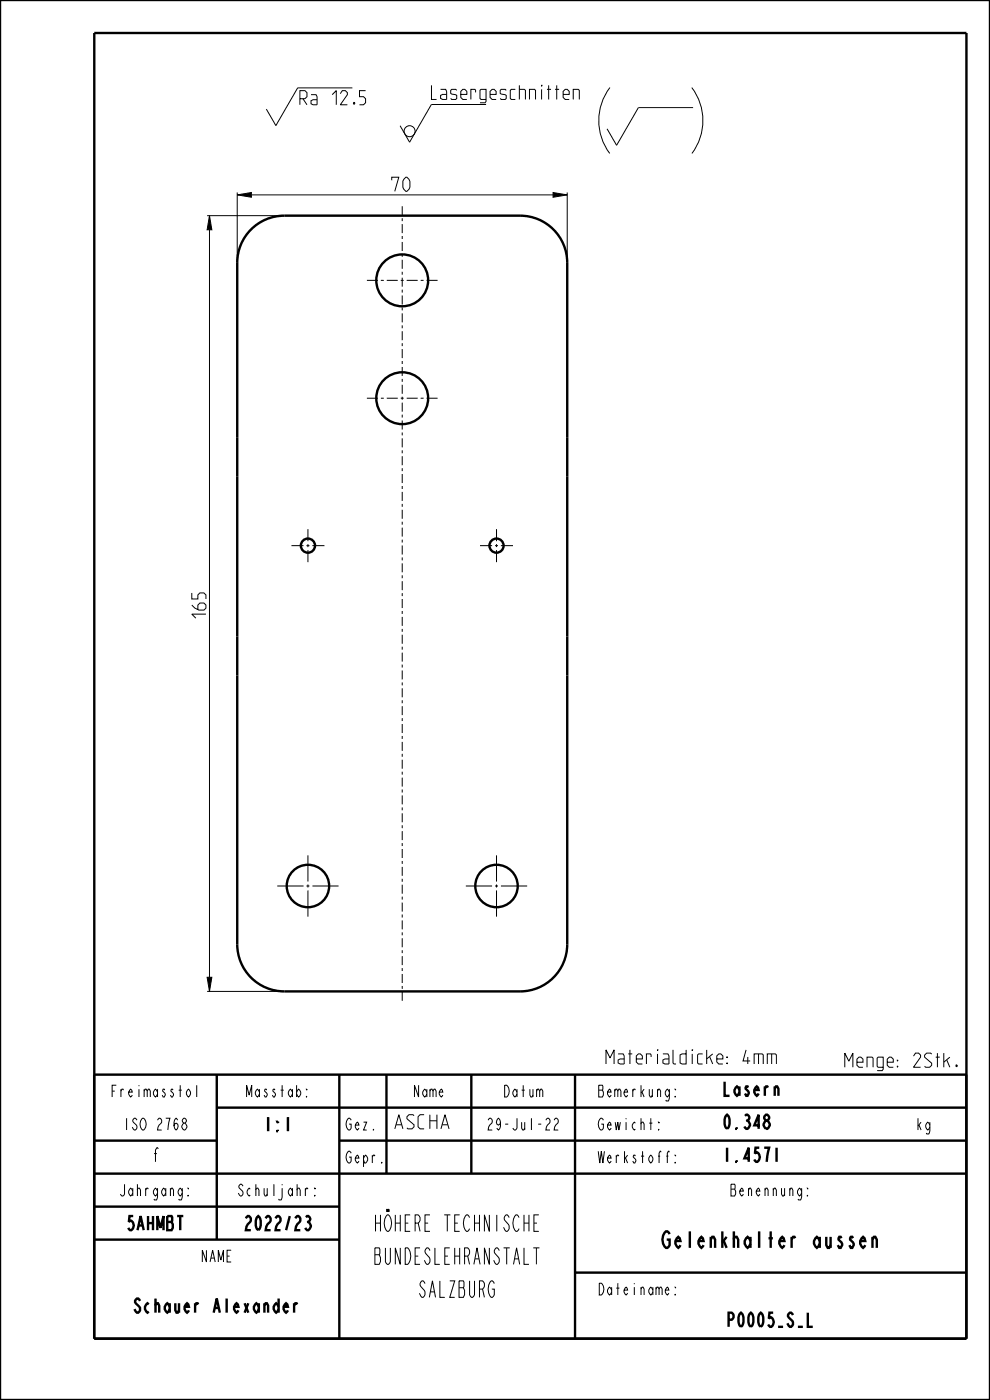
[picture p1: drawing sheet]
<svg xmlns="http://www.w3.org/2000/svg" width="210mm" height="297mm" viewBox="0 0 210 297" stroke-linecap="round" stroke-linejoin="round" font-family="sans-serif">
<path d="M44.4 45.8l.5 3h-1zM50.3 41.3l3-.5v1zM117.3 40.8l3 .5-3 .5zM43.9 207.3h1l-.5 3z" fill="#000"/>
<g fill="none" stroke="#000" stroke-width=".21">
<path d="M74.7 18.6h-11.6l-4.6 8-2-3.5M129.4 18.6a11.6 11.6 0 0 0-.1 13.9M146.7 18.6a11.6 11.6 0 0 1 .1 13.9M103.1 22.2h-11.6l-4.6 8-2-3.5M147 22.8h-11.6l-4.6 8-2-3.5M43.9 45.8h16.4M44.4 45.8l.5 3h-1zM44.4 48.8v158.5M50.3 41.3l3-.5v1zM50.3 40.8v15M53.3 41.3h64M117.3 40.8l3 .5-3 .5z"/>
<path d="M120.3 40.8v15M43.9 207.3h1l-.5 3zM43.9 210.3h16.4"/>
<circle cx="86.9" cy="27.8" r="1.17"/>
</g>
<g fill="none" stroke="#000" stroke-width=".51">
<path d="M0 0h210v297h-210zM20 7h185v277h-185zM50.3 101v34M120.3 101v34M20 228h185v56M46 235h159M46 228v35M72 228v56M82 228v21M100 228v21M122 228v56M20 242h26"/>
<path d="M20 249h185M20 256h52M72 242h133M20 263h52M122 270h83"/>
</g>
<!-- layer: A_ACHSEN -->
<g fill="none" stroke="#000" stroke-width=".21">
<path d="M77.8 59.5h2.4M80.8 59.5h.6M82 59.5h2.4M85 59.5h.6M85.3 43.8v1.9M85.3 46.3v.6M85.3 47.5v2M85.3 50.1v.6M85.3 51.3v1.9M85.3 53.9v.6M85.3 55.1v1.9M85.3 57.7v.6"/>
<path d="M85.3 58.9v1.9M86.3 59.5h2.3M89.2 59.5h.7M90.5 59.5h2.3M85.3 61.4v.7M85.3 62.7v1.9M85.3 65.2v.7M85.3 66.5v1.9M85.3 69v.6M85.3 70.3v1.9M85.3 72.8v.6M85.3 74.1v1.9"/>
<path d="M85.3 76.6v.6M85.3 77.8v2M77.8 84.5h2.4M80.8 84.5h.6M82 84.5h2.4M85 84.5h.6M85.3 80.4v.6M85.3 81.6v1.9M85.3 84.2v.6M85.3 85.4v1.9M85.3 88v.6M85.3 89.2v1.9"/>
<path d="M85.3 91.7v.7M85.3 93v1.9M85.3 95.5v.7M85.3 96.8v1.9M85.3 99.3v.6M86.3 84.5h2.3M89.2 84.5h.7M90.5 84.5h2.3M61.8 115.8h2.6M65 115.8h.6M65.3 112.3v2.5M65.3 115.4v.7"/>
<path d="M65.3 116.7v2.6M66.3 115.8h2.5M85.3 100.6v1.9M85.3 103.1v.6M85.3 104.4v1.9M85.3 106.9v.6M85.3 108.1v2M85.3 110.7v.6M85.3 111.9v1.9M85.3 114.5v.6M85.3 115.7v1.9M85.3 118.3v.6"/>
<path d="M85.3 119.5v1.9M101.8 115.8h2.6M105 115.8h.6M105.3 112.3v2.5M105.3 115.4v.7M105.3 116.7v2.6M106.3 115.8h2.5M85.3 122v.7M85.3 123.3v1.9M85.3 125.8v.7M85.3 127.1v1.9M85.3 129.6v.6"/>
<path d="M85.3 130.9v1.9M85.3 133.4v.6M85.3 134.7v1.9M85.3 137.2v.6M85.3 138.4v2M85.3 141v.6M85.3 142.2v1.9M85.3 144.8v.6M85.3 146v1.9M85.3 148.6v.6M85.3 149.8v1.9M85.3 152.3v.7"/>
<path d="M85.3 153.6v1.9M85.3 156.1v.7M85.3 157.4v1.9M85.3 159.9v.6M85.3 161.2v1.9M85.3 163.7v.6M85.3 165v1.9M85.3 167.5v.6M85.3 168.7v2M85.3 171.3v.6M85.3 172.5v1.9M85.3 175.1v.6"/>
<path d="M85.3 176.3v1.9M85.3 178.9v.6M58.8 188h5.6M65 188h.6M65.3 181.5v5.5M65.3 187.6v.7M65.3 188.9v5.6M66.3 188h5.5M85.3 180.1v1.9M85.3 182.6v.7M85.3 183.9v1.9M85.3 186.4v.7"/>
<path d="M85.3 187.7v1.9M85.3 190.2v.6M85.3 191.5v1.9M85.3 194v.6M85.3 195.3v1.9M85.3 197.8v.6M85.3 199v2M98.8 188h5.6M105 188h.6M105.3 181.5v5.5M105.3 187.6v.7M105.3 188.9v5.6"/>
<path d="M106.3 188h5.5M85.3 201.6v.6M85.3 202.8v1.9M85.3 205.4v.6M85.3 206.6v1.9M85.3 209.2v.6M85.3 210.4v1.9"/>
</g>
<g fill="none" stroke="#000" stroke-width=".51">
<path d="M50.3 92.8v8.2M120.3 92.8v8.2M50.3 135v8.3M120.3 135v8.3"/>
<circle cx="85.3" cy="59.5" r="5.5"/>
<circle cx="85.3" cy="84.5" r="5.5"/>
<circle cx="65.3" cy="115.8" r="1.5"/>
<circle cx="105.3" cy="115.8" r="1.5"/>
<circle cx="65.3" cy="188" r="4.5"/>
<circle cx="105.3" cy="188" r="4.5"/>
</g>
<!-- layer: A_RUNDUNGEN -->
<path d="M50.3 92.8v-37a10 10 0 0 1 10-10h50a10 10 0 0 1 10 10v37M50.3 143.3v57a10 10 0 0 0 10 10h50a10 10 0 0 0 10-10v-57" fill="none" stroke="#000" stroke-width=".51"/>
<g font-size="4.6">
<text x="77.1" y="261.2">HÖHERE TECHNISCHE</text>
<text x="77.1" y="268.2">BUNDESLEHRANSTALT</text>
<text x="137.5" y="264.7">Gelenkhalter aussen</text>
<text x="87.6" y="275.2">SALZBURG</text>
</g>
<g font-size="3.9">
<text x="63.6" y="22.2">Ra 12.5</text>
<text x="91.5" y="21.1">Lasergeschnitten</text>
<text x="83.1" y="40.6">70</text>
<text x="43.7" y="131.1" transform="rotate(-90 43.7 131.1)">165</text>
<text x="128" y="225.7">Materialdicke: 4mm</text>
<text x="178.6" y="226.4">Menge: 2Stk.</text>
<text x="153.2" y="232.5">Lasern</text>
<text x="55.5" y="240">1:1</text>
<text x="83.2" y="239.5">ASCHA</text>
<text x="153.2" y="239.5">0.348</text>
<text x="31.6" y="246.5">f</text>
<text x="153.2" y="246.5">1.4571</text>
<text x="26" y="261">5AHMBT</text>
<text x="50.8" y="261">2022/23</text>
<text x="26.1" y="278.5">Schauer Alexander</text>
<text x="152.9" y="281.5">P0005_S_L</text>
</g>
<g font-size="3.3">
<text x="22.3" y="232.7">Freimasstol</text>
<text x="51.2" y="232.7">Masstab:</text>
<text x="87.1" y="232.7">Name</text>
<text x="106.1" y="232.7">Datum</text>
<text x="127.1" y="232.7">Bemerkung:</text>
<text x="25.2" y="239.7">ISO 2768</text>
<text x="73.2" y="239.7">Gez.</text>
<text x="102.2" y="239.7">29-Jul-22</text>
<text x="127.1" y="239.7">Gewicht:</text>
<text x="194.2" y="239.7">kg</text>
<text x="73.2" y="246.7">Gepr.</text>
<text x="127.1" y="246.7">Werkstoff:</text>
<text x="24.2" y="253.7">Jahrgang:</text>
<text x="49.2" y="253.7">Schuljahr:</text>
<text x="153.7" y="253.7">Benennung:</text>
<text x="42.1" y="267.7">NAME</text>
<text x="127.1" y="274.7">Dateiname:</text>
</g>
</svg>
